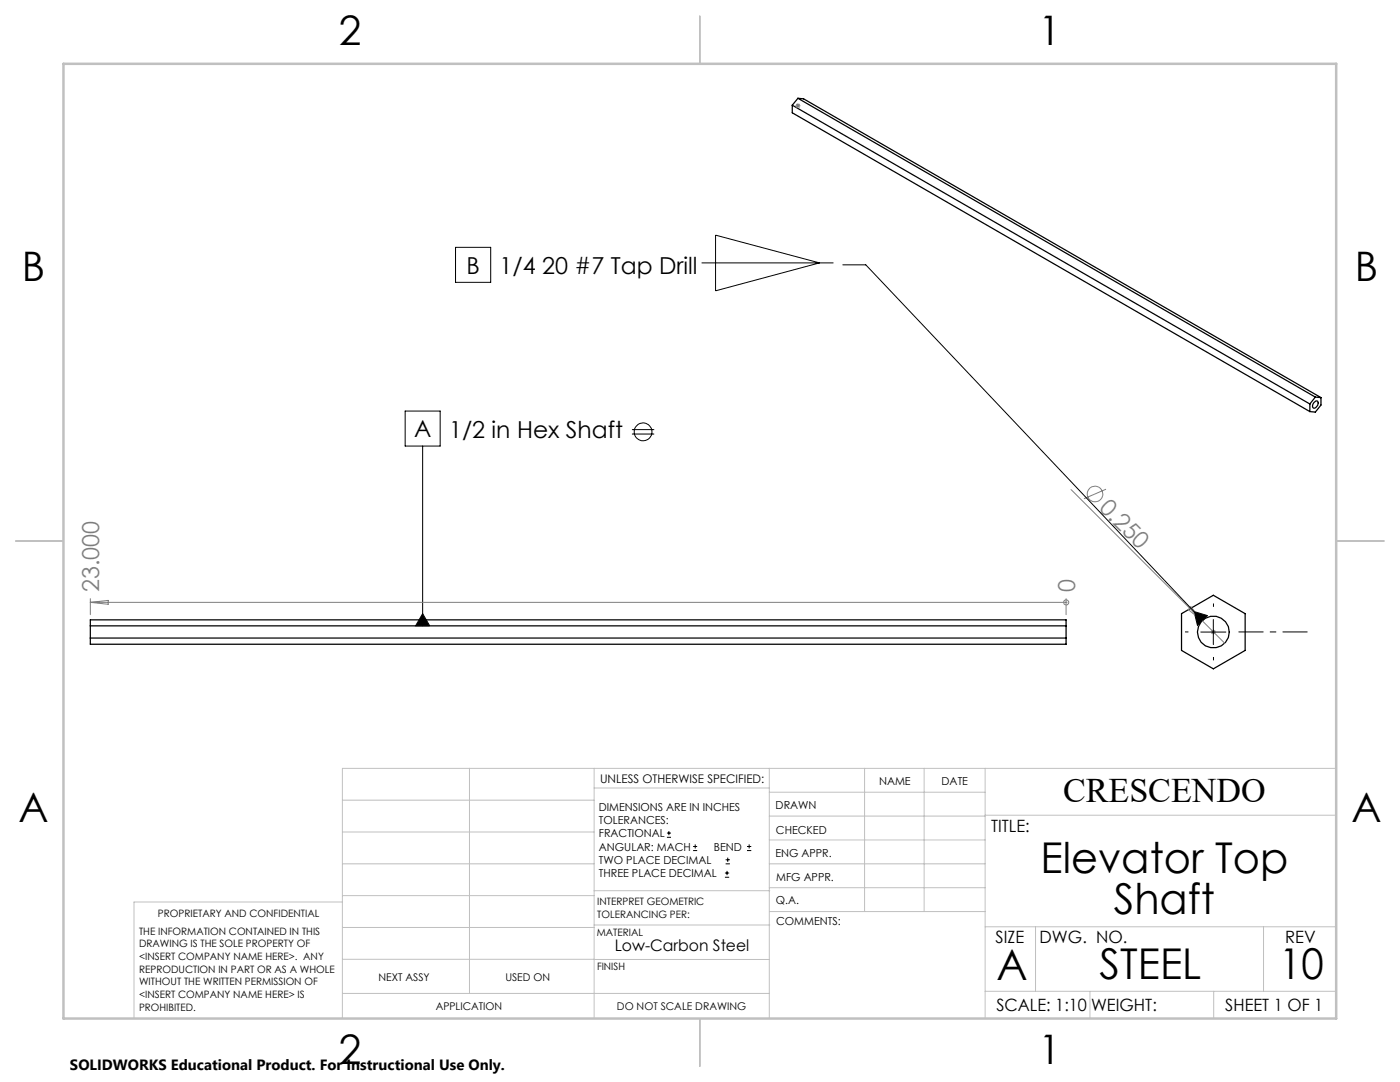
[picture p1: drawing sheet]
<svg xmlns="http://www.w3.org/2000/svg" width="279mm" height="216mm" viewBox="0 0 279 216" stroke-linecap="round" stroke-linejoin="round" font-family="sans-serif">
<g fill="none" stroke="#000" stroke-width=".25">
<path d="M159.2 19.6l-1.1 1.4M159.2 19.6l103.3 59.6M159.2 19.6l1.2 .1 103.2 59.6M158.1 21l103.3 59.6M158.1 21v1.5l103.3 59.6M262.5 79.2l-1.1 1.4M262.5 79.2l1.1 .1M263.6 79.3v1.5l-1.1 1.4-1.1-.1M261.4 80.6v1.5M262.2 80.3a.56 .56 0 0 1 .8-.3 .92 .92 0 0 1-.9 1.4l-.2-.4zM18 127.3h194.8M18 123.7h194.8v4.9h-194.8z"/>
<path d="M18 124.9h194.8M235.8 122.4l6.3-3.6 6.4 3.6v7.4l-6.4 3.7-6.3-3.7z"/>
<circle cx="242.1" cy="126.1" r="3.2"/>
</g>
<g fill="none" stroke="#000" stroke-width=".2">
<path d="M90.9 49.4h7v6.9h-7zM140 52.5h26.3M142.8 46.9l20.7 5.6-20.7 5.5zM168.2 52.8h4.6l67.2 71M80.9 82h6.9v7h-6.9zM84.3 89v35.9M126.1 85.7h4.5M126.1 86.6h4.5M84.3 122.4l1.5 2.5h-2.9zM238.3 122l2.7 .8-2 2zM239.6 126.1h5.1M242.1 123.6v5"/>
<path d="M133.1 167.1h.8M133.1 166.2h.8M133.5 165.8v.9M138.3 169.7h.8M138.3 168.9h.8M138.7 168.5v.8M144.7 175h.8M144.7 174.2h.8M144.8 172.4h.9M144.8 171.6h.9M145.1 173.8v.8M145.2 171.1v.9"/>
<path d="M149.1 169.7h.8M149.1 168.9h.8M149.5 168.5v.8"/>
<circle cx="128.3" cy="86.2" r="1.77"/>
</g>
<g fill="none" stroke="#808080" stroke-width=".2">
<path d="M158.7 21.1h1M158.9 20.7l.7 .7M159.2 20.6v1M159.6 20.7l-.7 .7M213.7 97.7l30.7 30.6M220.7 97.6l-4.4 1.9M18 119.5v3.2M212.8 119.5v3.2M18 120.2h194.8M18 120.2l3.6-.4v.8zM212.8 120.2h.1M237.7 121.1l2.2 2.8-2.8-2.3z"/>
<path d="M241.7 126.1h1M241.8 125.8l.7 .7M242.1 125.6v1M242.5 125.8l-.7 .7"/>
<circle cx="218.5" cy="98.6" r="1.56"/>
<circle cx="212.8" cy="120.2" r=".51"/>
</g>
<path d="M237.2 126.1h-.7M242.2 121.1v-.7M242.2 131.1v.7" fill="none" stroke="#000" stroke-width=".2" stroke-dasharray="15.2 1.3 1.3 1.3" stroke-linecap="butt"/>
<path d="M247.2 126.1h13.7" fill="none" stroke="#000" stroke-width=".2" stroke-dasharray="15.2 1.3 1.3 1.3" stroke-dashoffset="10.3" stroke-linecap="butt"/>
<g fill="none" stroke="#c0c0c0" stroke-width=".2">
<path d="M68.3 159.7h50.3M93.7 153.3v44.9M118.6 153.3v49.9M118.6 157.2h34.9M153.5 153.3v49.9M153.5 158.1h43.1M172.5 153.3v28.6M184.4 153.3v28.6M196.6 153.3v49.9M266.7 153.3h-198.4v49.9M68.3 178.7h50.3M68.3 172.4h50.3"/>
<path d="M68.3 166h50.3M68.3 180h-41.6v23.2M118.6 177.7h35M153.5 167.6h43.1M153.5 162.8h43.1M153.5 172.4h43.1M153.5 177.1h43.1M196.6 162.7h70.1M68.3 198.2h85.2M68.3 191.4l85.2 .1M68.3 185.1h50.3M118.6 184.6h35"/>
<path d="M153.6 181.9h43M196.6 197.8h70.1M196.6 184.9h70.1M206.7 184.9v12.9M217.5 197.8v5.4M242.2 197.8v5.4M252.2 184.9v12.9"/>
</g>
<path d="M139.7 3.2v9.5M3.1 107.9h9.6M266.7 107.9h9.5M139.7 203.2v9.6" fill="none" stroke="#c0c0c0" stroke-width=".25"/>
<path d="M12.7 12.7h254v190.5h-254z" fill="none" stroke="#c0c0c0" stroke-width=".5"/>
<path d="M84.3 122.4l1.5 2.5h-2.9zM238.3 122l2.7 .8-2 2z" fill="#000"/>
<g font-size="8.5">
<text x="207.7" y="174.2">Elevator Top</text>
<text x="222.3" y="182.3">Shaft</text>
<text x="198.9" y="195.5">A</text>
<text x="219.5" y="195.4">STEEL</text>
<text x="255.3" y="195.4">10</text>
</g>
<g font-size="8.1">
<text x="67.6" y="8.9">2</text>
<text x="207.3" y="8.9">1</text>
<text x="4.4" y="56.2">B</text>
<text x="270.4" y="56.2">B</text>
<text x="3.7" y="164.1">A</text>
<text x="269.7" y="164.1">A</text>
<text x="67.6" y="212.4">2</text>
<text x="207.3" y="212.4">1</text>
</g>
<text font-size="6.9" x="212.2" y="160.1">CRESCENDO</text>
<g font-size="4.7">
<text x="93.1" y="54.6">B</text>
<text x="99.7" y="54.8">1/4 20 #7 Tap Drill</text>
<text x="82.6" y="87.3">A</text>
<text x="89.6" y="87.4">1/2 in Hex Shaft</text>
</g>
<g font-size="4.7" fill="#808080">
<text x="219.2" y="101.6" transform="rotate(45 219.2 101.6)">0.250</text>
<text x="19.8" y="118.1" transform="rotate(-90 19.8 118.1)">23.000</text>
<text x="214.6" y="118.1" transform="rotate(-90 214.6 118.1)">0</text>
</g>
<g font-size="3.4">
<text x="197.8" y="166">TITLE:</text>
<text x="198.7" y="188.1">SIZE</text>
<text x="207.5" y="188.1">DWG. NO.</text>
<text x="256.5" y="188.2">REV</text>
<text x="198.8" y="201.7">SCALE: 1:10</text>
<text x="217.7" y="201.8">WEIGHT:</text>
<text x="244.5" y="201.7">SHEET 1 OF 1</text>
</g>
<text font-size="3.2" x="122.7" y="189.8">Low-Carbon Steel</text>
<text font-size="3" x="14" y="213.5">SOLIDWORKS Educational Product. For Instructional Use Only.</text>
<text font-size="2.4" x="119.8" y="156.2">UNLESS OTHERWISE SPECIFIED:</text>
<g font-size="2.2">
<text x="119.5" y="161.8">DIMENSIONS ARE IN INCHES</text>
<text x="154.8" y="161.4">DRAWN</text>
<text x="175.4" y="156.6">NAME</text>
<text x="187.9" y="156.7">DATE</text>
<text x="119.5" y="164.4">TOLERANCES:</text>
<text x="119.5" y="167.1">FRACTIONAL</text>
<text x="154.9" y="166.3">CHECKED</text>
<text x="119.5" y="169.7">ANGULAR: MACH</text>
<text x="119.5" y="172.4">TWO PLACE DECIMAL</text>
<text x="142.5" y="169.7">BEND</text>
<text x="154.8" y="171">ENG APPR.</text>
<text x="119.5" y="175">THREE PLACE DECIMAL</text>
<text x="154.9" y="175.7">MFG APPR.</text>
<text x="154.9" y="180.4">Q.A.</text>
<text x="154.9" y="184.6">COMMENTS:</text>
</g>
<g font-size="2.1">
<text x="75.5" y="195.7">NEXT ASSY</text>
<text x="100.9" y="195.7">USED ON</text>
<text x="86.9" y="201.5">APPLICATION</text>
<text x="123.1" y="201.6">DO NOT SCALE DRAWING</text>
</g>
<g font-size="2">
<text x="31.5" y="182.9">PROPRIETARY AND CONFIDENTIAL</text>
<text x="119.2" y="180.6">INTERPRET GEOMETRIC</text>
<text x="119.2" y="183.1">TOLERANCING PER:</text>
<text x="27.8" y="186.5">THE INFORMATION CONTAINED IN THIS</text>
<text x="27.8" y="189">DRAWING IS THE SOLE PROPERTY OF</text>
<text x="27.8" y="191.6">&lt;INSERT COMPANY NAME HERE&gt;. ANY</text>
<text x="119.1" y="186.7">MATERIAL</text>
<text x="27.8" y="194.1">REPRODUCTION IN PART OR AS A WHOLE</text>
<text x="27.8" y="196.6">WITHOUT THE WRITTEN PERMISSION OF</text>
<text x="119.1" y="193.5">FINISH</text>
<text x="27.8" y="199.1">&lt;INSERT COMPANY NAME HERE&gt; IS</text>
<text x="27.8" y="201.7">PROHIBITED.</text>
</g>
</svg>
